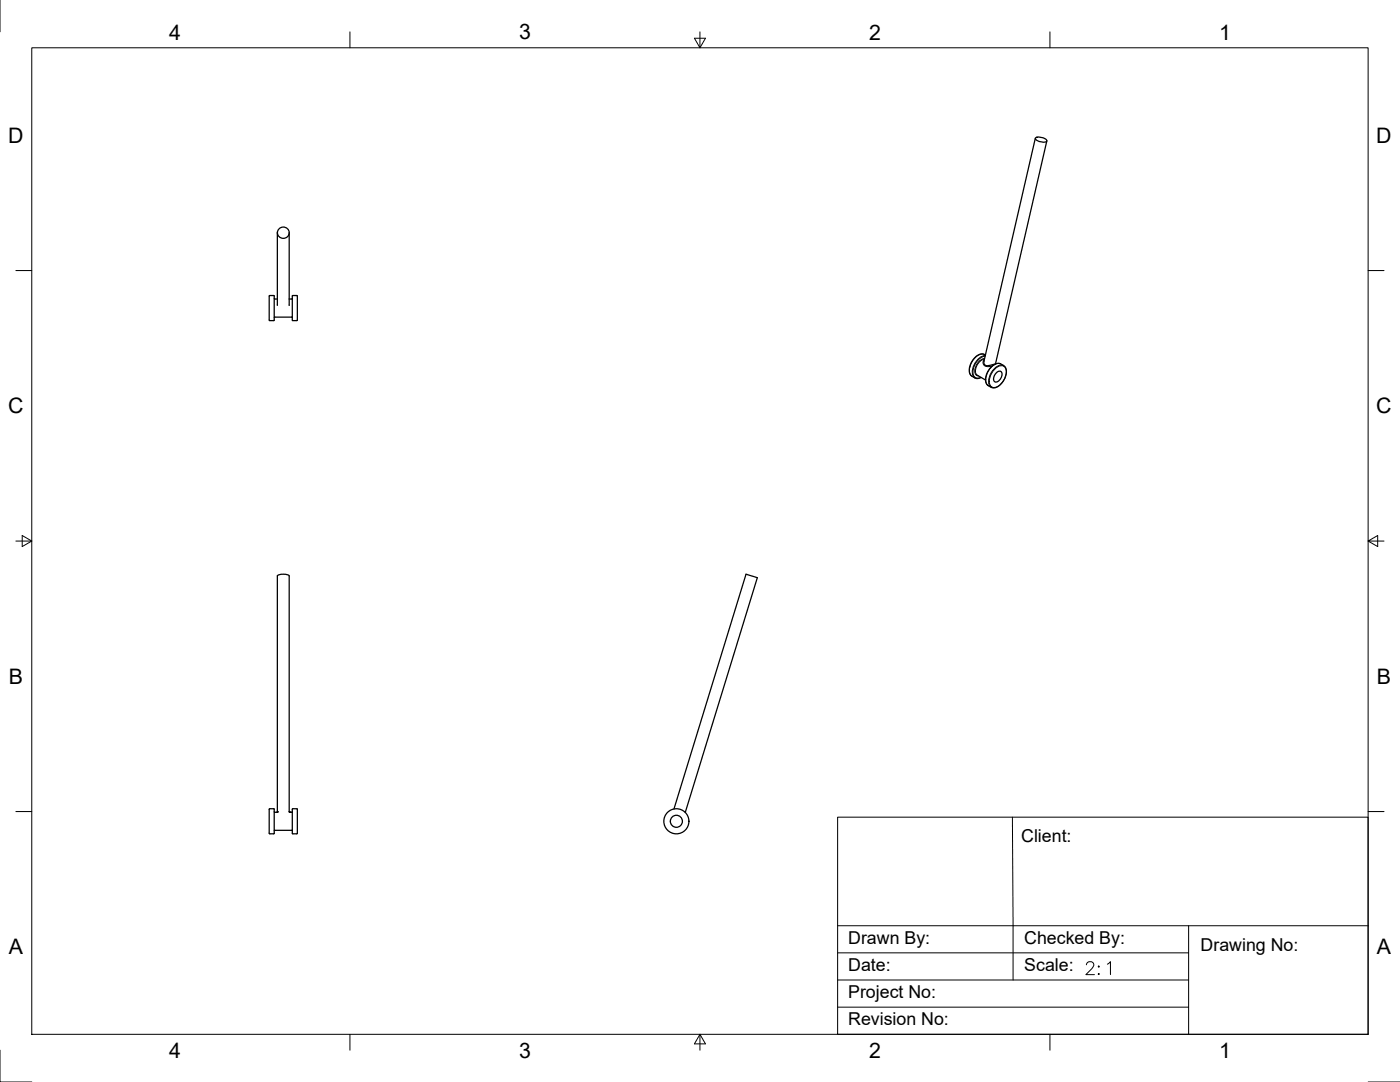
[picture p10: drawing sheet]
<svg xmlns="http://www.w3.org/2000/svg" width="559mm" height="432mm" viewBox="0 0 559 432" stroke-linecap="round" stroke-linejoin="round" font-family="sans-serif">
<!-- layer: Visible -->
<g fill="none" stroke="#000" stroke-width=".51">
<path d="M413.2 55.2l-20.5 89.1 .2 1.2 .8 .4 3.5-.6M413.5 54.9a3.8 3.8 0 0 1 4.3 1.4 3.5 3.5 0 0 1-4.5-1.1zM417.8 56.3l-20.5 88.9M110.7 92.9v28.9M115.4 92.9v28.9M107.5 118l2 .2-.2 9.8-1.9-.3zM109.5 119.1l1.2 .2M116.7 119.1l-1.3 .2M116.7 118l2 .2v9.5l-.2 .3-1.8-.3zM116.7 126.7l-.2-.2-7 .2M390.1 149.8l3.3 1.9M393.3 141.7a4.1 4.1 0 0 0-5.4 2.6l-.9 2.4a3.1 3.1 0 0 0 1 3.5l1.1 .6a2.47 2.47 0 0 0 2.5-.2"/>
<path d="M395.5 146.6l.5-.5a3.1 3.1 0 0 1 3.5-.9l1.1 .7a4.7 4.7 0 0 1-.3 6.4l-1.2 1.4a3.1 3.1 0 0 1-3.5 .9l-1.1-.7a4.7 4.7 0 0 1 .3-6.4zM397.8 148.7a1.21 1.21 0 0 1 1.7-.5 1.21 1.21 0 0 1 .4 1.7 2.68 2.68 0 0 1-2.8 2.5 2.69 2.69 0 0 1 .7-3.7zM110.7 229.8v94.2l-1 .2M110.7 229.8a4.4 4.4 0 0 1 4.7 0v94.2l1.1 .2M107.4 323v9.5l.3 .3 1.8-.3v-9.5M107.5 323l.2-.3 1.8 .3M109.5 331.5l7-.2 .2 .2M109.5 323.9l.2 .2M116.7 323l.2-.3 1.8 .3M116.7 323l.2 9.8 1.8-.3v-9.5M116.7 323.9l-.2 .2M269 322.9l28.8-93.7h.3l4.2 1.3-28.8 93.7"/>
<circle cx="113" cy="92.9" r="2.31"/>
<circle cx="270" cy="327.8" r="5"/>
<circle cx="270" cy="327.8" r="2.4"/>
</g>
<g fill="#000">
<circle cx="110.6" cy="324.2" r=".25"/>
<circle cx="110.7" cy="323.9" r=".25"/>
<circle cx="115.4" cy="323.9" r=".25"/>
<circle cx="115.6" cy="324.2" r=".25"/>
</g>
<!-- layer: Visible Narrow -->
<path d="M392.9 143.7l-.5 1.1 .5 1.1 1.1 .4 2-.2M393 143.3a4.7 4.7 0 0 0-3.2 6.2l.3 .3M393 141.5a4.4 4.4 0 0 0-5 2.9 4.4 4.4 0 0 0 0 5.8M393 143.1a4.9 4.9 0 0 0-3.5 6.5l1.1 .4M393.2 142.2a6.4 6.4 0 0 0-4.4 7.9l1.1 .8 1.6-.3M393.3 141.9a6.7 6.7 0 0 0-4.9 8.1l.7 .8M397.1 147.3l.5-.5a2.3 2.3 0 0 1 3.1-.7 2.3 2.3 0 0 1 .9 3 6.7 6.7 0 0 1-4.7 5.6 2.22 2.22 0 0 1-2-3.2l.8-2.2zM399.5 145.2a4.4 4.4 0 0 0-5 2.9 4.4 4.4 0 0 0 0 5.8M400.6 145.9a4.4 4.4 0 0 0-5 2.9 4.4 4.4 0 0 0 0 5.7" fill="none" stroke="#000" stroke-width=".4"/>
<!-- layer: Border -->
<g fill="none" stroke="#000" stroke-width=".4">
<path d="M0 0v12.7M12.7 19.1h533.4v393.7h-533.4zM139.7 12.7v6.4M277.2 15.3h4.4l-2.2 3.8zM279.4 12.7v6.4M419.1 12.7v6.4M6.3 108h6.4M546.1 108h6.3M6.3 215.9h6.4M8.9 213.7l3.8 2.2-3.8 2.2zM546.1 215.9l3.8 2.2v-4.4l-3.8 2.2h6.3M6.3 323.9h6.4"/>
<path d="M546.1 323.9h6.3M0 419.1v12.7h12.7M139.7 412.8v6.3M279.4 412.8l2.2 3.8h-4.4zM279.4 412.8v6.3M419.1 412.8v6.3M546.1 431.8h12.7"/>
</g>
<!-- layer: Titleblock -->
<path d="M334.3 326.1h211.8v86.7h-211.8zM404.1 326.1l.3 65M334.3 369.4h211.8M474.4 369.4v43.4M334.3 391.1h140.1M334.3 380.3h140.1M334.3 401.9h140.1" fill="none" stroke="#000" stroke-width=".4"/>
<text font-size="9.3" x="432.2" y="390.2">2:1</text>
<g font-size="8.5">
<text x="67.5" y="15.8">4</text>
<text x="207.2" y="15.7">3</text>
<text x="346.9" y="15.8">2</text>
<text x="486.6" y="15.8">1</text>
<text x="3.3" y="57">D</text>
<text x="549.3" y="57">D</text>
<text x="3.3" y="165">C</text>
<text x="549.3" y="165">C</text>
<text x="3.5" y="272.9">B</text>
<text x="549.6" y="272.9">B</text>
<text x="3.5" y="380.9">A</text>
<text x="549.6" y="380.9">A</text>
<text x="67.5" y="422.2">4</text>
<text x="207.2" y="422.1">3</text>
<text x="346.9" y="422.2">2</text>
<text x="486.6" y="422.2">1</text>
</g>
<g font-size="7.1">
<text x="407.6" y="336.2">Client:</text>
<text x="338.6" y="376.6">Drawn By:</text>
<text x="408.8" y="376.7">Checked By:</text>
<text x="479.2" y="379.6">Drawing No:</text>
<text x="338.6" y="387.4">Date:</text>
<text x="408.8" y="387.5">Scale:</text>
<text x="338.6" y="398.3">Project No:</text>
<text x="338.5" y="409.1">Revision No:</text>
</g>
</svg>
